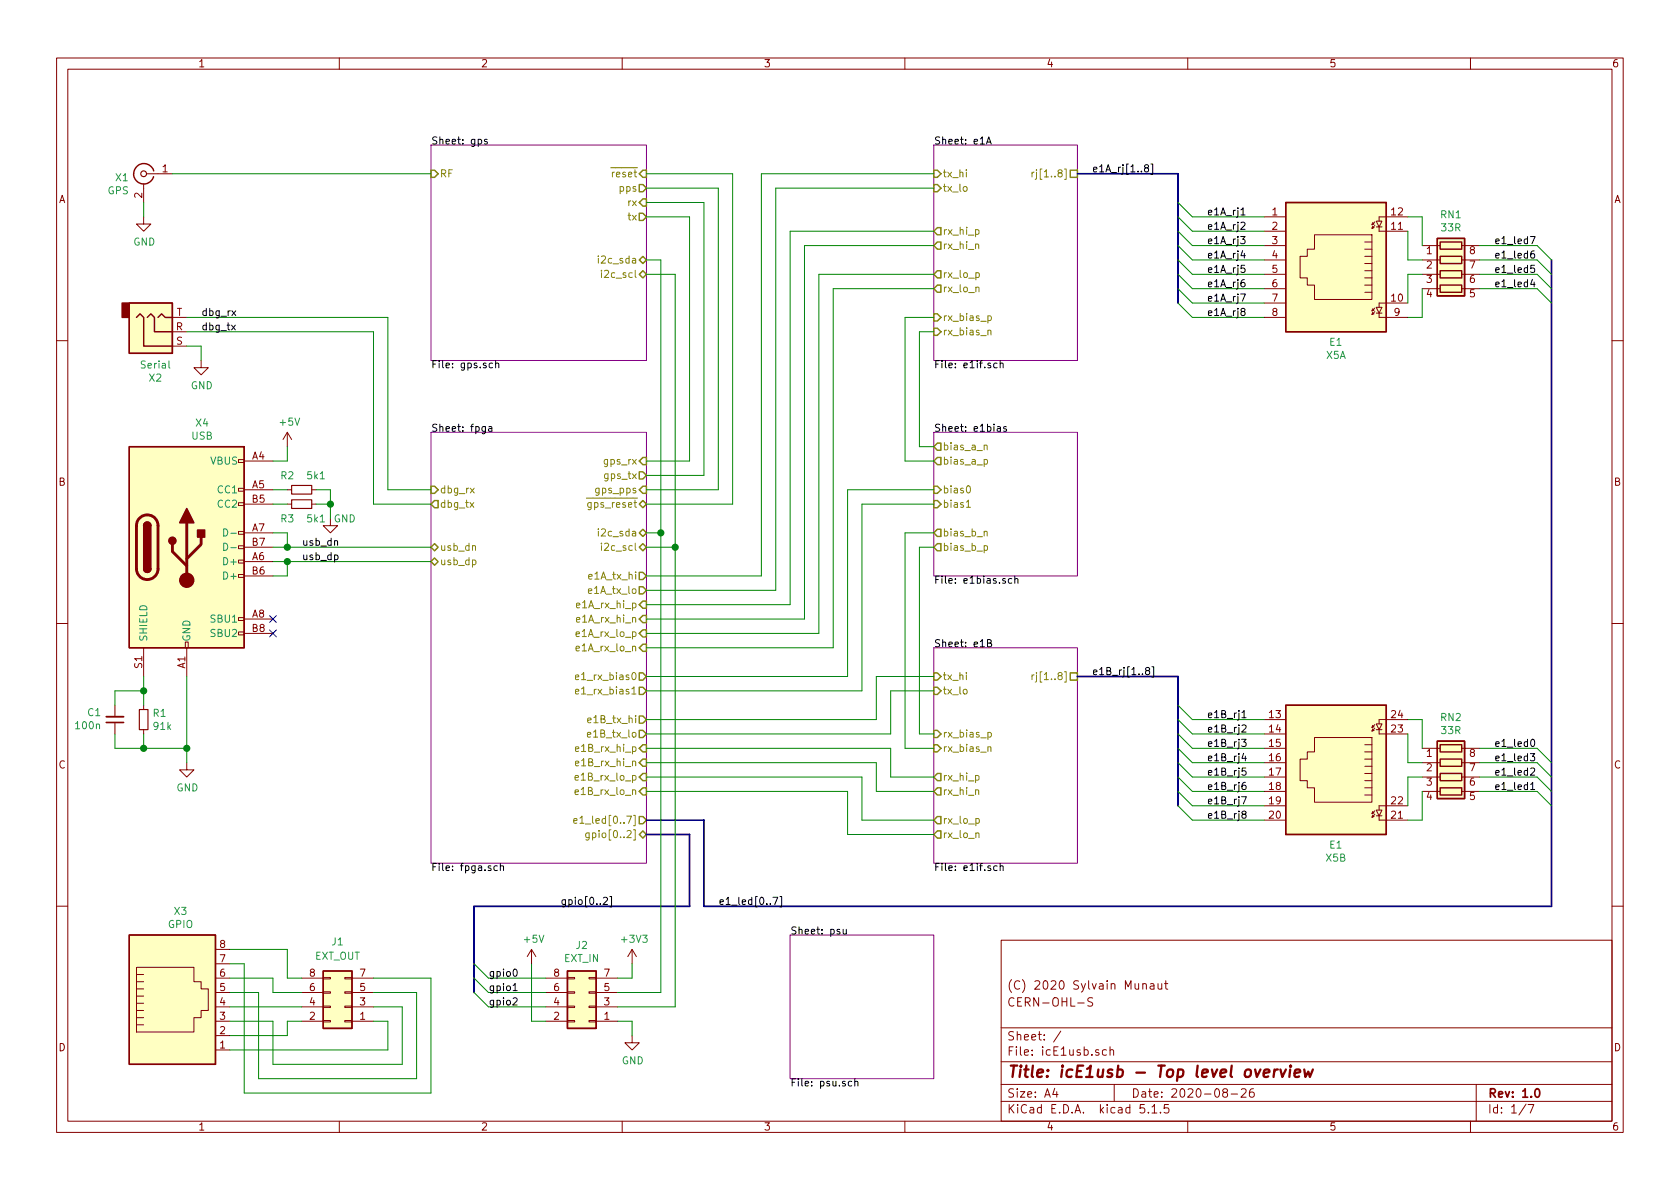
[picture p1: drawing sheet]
EESchema Schematic File Version 4
EELAYER 30 0
EELAYER END
$Descr A4 11693 8268
encoding utf-8
Sheet 1 7
Title "icE1usb - Top level overview"
Date "2020-08-26"
Rev "1.0"
Comp ""
Comment1 "CERN-OHL-S"
Comment2 "(C) 2020 Sylvain Munaut"
Comment3 ""
Comment4 ""
$EndDescr
$Sheet
S 3000 3000 1500 3000
U 5F1321E5
F0 "fpga" 50
F1 "fpga.sch" 50
F2 "e1A_tx_hi" O R 4500 4000 50 
F3 "e1A_tx_lo" O R 4500 4100 50 
F4 "e1B_tx_hi" O R 4500 5000 50 
F5 "e1B_tx_lo" O R 4500 5100 50 
F6 "e1A_rx_hi_p" I R 4500 4200 50 
F7 "e1A_rx_hi_n" I R 4500 4300 50 
F8 "e1A_rx_lo_p" I R 4500 4400 50 
F9 "e1A_rx_lo_n" I R 4500 4500 50 
F10 "e1B_rx_hi_p" I R 4500 5200 50 
F11 "e1B_rx_hi_n" I R 4500 5300 50 
F12 "e1B_rx_lo_p" I R 4500 5400 50 
F13 "e1B_rx_lo_n" I R 4500 5500 50 
F14 "e1_rx_bias0" O R 4500 4700 50 
F15 "e1_rx_bias1" O R 4500 4800 50 
F16 "dbg_tx" O L 3000 3500 50 
F17 "dbg_rx" I L 3000 3400 50 
F18 "usb_dp" B L 3000 3900 50 
F19 "usb_dn" B L 3000 3800 50 
F20 "gps_pps" I R 4500 3400 50 
F21 "i2c_sda" B R 4500 3700 50 
F22 "i2c_scl" B R 4500 3800 50 
F23 "gps_rx" I R 4500 3200 50 
F24 "gps_tx" O R 4500 3300 50 
F25 "~gps_reset" T R 4500 3500 50 
F26 "gpio[0..2]" B R 4500 5800 50 
F27 "e1_led[0..7]" O R 4500 5700 50 
$EndSheet
$Comp
L Connector:USB_C_Receptacle_USB2.0 X4
U 1 1
P 1300 3800
F 0 "X4" H 1407 4667 50  0000 C CNN
F 1 "USB" H 1407 4576 50  0000 C CNN
F 2 "s47-conn:USB_C_Receptacle_HRO_TYPE-C-31-M-12" H 1450 3800 50  0001 C CNN
F 3 "https://www.usb.org/sites/default/files/documents/usb_type-c.zip" H 1450 3800 50  0001 C CNN
F 4 "HRO_TYPE-C-31-M-12" H 1300 3800 50  0001 C CNN "MPN"
	1    1300 3800
	1    0    0    -1  
$EndComp
$Comp
L s47-conn:AMPHENOL_RJHSE508102 X5
U 1 1
P 9300 1800
F 0 "X5" H 9300 2467 50  0000 C CNN
F 1 "E1" H 9300 2376 50  0000 C CNN
F 2 "Connector_RJ:RJ45_Amphenol_RJHSE538X-02" H 9400 1800 50  0001 C CNN
F 3 "https://cdn.amphenol-icc.com/media/wysiwyg/files/drawing/rjhsex08x02.pdf" H 9400 1800 50  0001 C CNN
F 4 "AMPHENOL RJHSE508102" H 9300 1800 50  0001 C CNN "MPN"
	1    9300 1800
	-1   0    0    1   
$EndComp
$Sheet
S 6500 1000 1000 1500
U 5F275ED4
F0 "e1A" 50
F1 "e1if.sch" 50
F2 "rj[1..8]" U R 7500 1200 50 
F3 "tx_hi" I L 6500 1200 50 
F4 "tx_lo" I L 6500 1300 50 
F5 "rx_lo_p" O L 6500 1900 50 
F6 "rx_lo_n" O L 6500 2000 50 
F7 "rx_hi_p" O L 6500 1600 50 
F8 "rx_hi_n" O L 6500 1700 50 
F9 "rx_bias_p" I L 6500 2200 50 
F10 "rx_bias_n" I L 6500 2300 50 
$EndSheet
$Sheet
S 3000 1000 1500 1500
U 5F27E0F4
F0 "gps" 50
F1 "gps.sch" 50
F2 "RF" I L 3000 1200 50 
F3 "i2c_sda" B R 4500 1800 50 
F4 "i2c_scl" B R 4500 1900 50 
F5 "rx" I R 4500 1400 50 
F6 "tx" O R 4500 1500 50 
F7 "~reset" I R 4500 1200 50 
F8 "pps" O R 4500 1300 50 
$EndSheet
$Comp
L s47-conn:AMPHENOL_RJHSE508102 X5
U 2 1
P 9300 5300
F 0 "X5" H 9300 5967 50  0000 C CNN
F 1 "E1" H 9300 5876 50  0000 C CNN
F 2 "Connector_RJ:RJ45_Amphenol_RJHSE538X-02" H 9400 5300 50  0001 C CNN
F 3 "https://cdn.amphenol-icc.com/media/wysiwyg/files/drawing/rjhsex08x02.pdf" H 9400 5300 50  0001 C CNN
F 4 "AMPHENOL RJHSE508102" H 9300 5300 50  0001 C CNN "MPN"
	2    9300 5300
	-1   0    0    1   
$EndComp
Entry Wire Line
	10700 1700 10800 1800
Entry Wire Line
	10700 2000 10800 2100
Entry Wire Line
	10700 5300 10800 5400
Entry Wire Line
	10700 5400 10800 5500
Wire Bus Line
	8200 4700 7500 4700
Wire Bus Line
	8200 1200 7500 1200
Entry Wire Line
	8200 2100 8300 2200
Entry Wire Line
	8200 2000 8300 2100
Entry Wire Line
	8200 1900 8300 2000
Entry Wire Line
	8200 1800 8300 1900
Entry Wire Line
	8200 1700 8300 1800
Entry Wire Line
	8200 1600 8300 1700
Entry Wire Line
	8200 1500 8300 1600
Entry Wire Line
	8200 1400 8300 1500
Entry Wire Line
	8200 5600 8300 5700
Entry Wire Line
	8200 5500 8300 5600
Entry Wire Line
	8200 5400 8300 5500
Entry Wire Line
	8200 5300 8300 5400
Entry Wire Line
	8200 5200 8300 5300
Entry Wire Line
	8200 5100 8300 5200
Entry Wire Line
	8200 5000 8300 5100
Entry Wire Line
	8200 4900 8300 5000
Wire Wire Line
	8300 5000 8800 5000
Wire Wire Line
	8300 5100 8800 5100
Wire Wire Line
	8300 5200 8800 5200
Wire Wire Line
	8300 5300 8800 5300
Wire Wire Line
	8300 5400 8800 5400
Wire Wire Line
	8300 5500 8800 5500
Wire Wire Line
	8300 5600 8800 5600
Wire Wire Line
	8300 5700 8800 5700
Wire Wire Line
	8300 2200 8800 2200
Wire Wire Line
	8300 2100 8800 2100
Wire Wire Line
	8300 2000 8800 2000
Wire Wire Line
	8300 1900 8800 1900
Wire Wire Line
	8300 1800 8800 1800
Wire Wire Line
	8300 1700 8800 1700
Wire Wire Line
	8300 1600 8800 1600
Wire Wire Line
	8300 1500 8800 1500
Text Label 10400 5200 0    50   ~ 0
e1_led0
Text Label 10400 5500 0    50   ~ 0
e1_led1
Text Label 10400 1800 0    50   ~ 0
e1_led6
Text Label 8400 1500 0    50   ~ 0
e1A_rj1
Text Label 8400 1600 0    50   ~ 0
e1A_rj2
Text Label 8400 1700 0    50   ~ 0
e1A_rj3
Text Label 8400 1800 0    50   ~ 0
e1A_rj4
Text Label 8400 1900 0    50   ~ 0
e1A_rj5
Text Label 8400 2000 0    50   ~ 0
e1A_rj6
Text Label 8400 2100 0    50   ~ 0
e1A_rj7
Text Label 8400 2200 0    50   ~ 0
e1A_rj8
Text Label 7600 4700 0    50   ~ 0
e1B_rj[1..8]
Text Label 8400 5000 0    50   ~ 0
e1B_rj1
Text Label 8400 5100 0    50   ~ 0
e1B_rj2
Text Label 8400 5200 0    50   ~ 0
e1B_rj3
Text Label 8400 5300 0    50   ~ 0
e1B_rj4
Text Label 8400 5400 0    50   ~ 0
e1B_rj5
Text Label 8400 5500 0    50   ~ 0
e1B_rj6
Text Label 8400 5600 0    50   ~ 0
e1B_rj7
Text Label 8400 5700 0    50   ~ 0
e1B_rj8
Text Label 7600 1200 0    50   ~ 0
e1A_rj[1..8]
Wire Wire Line
	1900 3700 2000 3700
Wire Wire Line
	2000 3700 2000 3800
Wire Wire Line
	2000 3800 1900 3800
Wire Wire Line
	1900 3900 2000 3900
Wire Wire Line
	2000 3900 2000 4000
Wire Wire Line
	2000 4000 1900 4000
$Comp
L power:+5V #PWR04
U 1 1
P 2000 3100
F 0 "#PWR04" H 2000 2950 50  0001 C CNN
F 1 "+5V" H 2015 3273 50  0000 C CNN
F 2 "" H 2000 3100 50  0001 C CNN
F 3 "" H 2000 3100 50  0001 C CNN
	1    2000 3100
	1    0    0    -1  
$EndComp
Wire Wire Line
	2000 3100 2000 3200
Wire Wire Line
	2000 3200 1900 3200
$Comp
L power:GND #PWR02
U 1 1
P 1300 5300
F 0 "#PWR02" H 1300 5050 50  0001 C CNN
F 1 "GND" H 1305 5127 50  0000 C CNN
F 2 "" H 1300 5300 50  0001 C CNN
F 3 "" H 1300 5300 50  0001 C CNN
	1    1300 5300
	1    0    0    -1  
$EndComp
$Comp
L Device:R_Small R1
U 1 1
P 1000 5000
F 0 "R1" H 1059 5046 50  0000 L CNN
F 1 "91k" H 1059 4955 50  0000 L CNN
F 2 "Resistor_SMD:R_0603_1608Metric" H 1000 5000 50  0001 C CNN
F 3 "~" H 1000 5000 50  0001 C CNN
	1    1000 5000
	1    0    0    -1  
$EndComp
$Comp
L Device:C_Small C1
U 1 1
P 800 5000
F 0 "C1" H 708 4954 50  0000 R CNN
F 1 "100n" H 708 5045 50  0000 R CNN
F 2 "Capacitor_SMD:C_0603_1608Metric" H 800 5000 50  0001 C CNN
F 3 "~" H 800 5000 50  0001 C CNN
	1    800  5000
	1    0    0    1   
$EndComp
Wire Wire Line
	1300 4700 1300 5200
Wire Wire Line
	1000 4700 1000 4800
Wire Wire Line
	800  4900 800  4800
Wire Wire Line
	800  4800 1000 4800
Connection ~ 1000 4800
Wire Wire Line
	1000 4800 1000 4900
Wire Wire Line
	800  5100 800  5200
Wire Wire Line
	800  5200 1000 5200
Wire Wire Line
	1000 5200 1000 5100
Wire Wire Line
	1000 5200 1300 5200
Connection ~ 1000 5200
Connection ~ 1300 5200
Wire Wire Line
	1300 5200 1300 5300
$Comp
L power:GND #PWR05
U 1 1
P 2300 3600
F 0 "#PWR05" H 2300 3350 50  0001 C CNN
F 1 "GND" H 2400 3600 50  0000 C CNN
F 2 "" H 2300 3600 50  0001 C CNN
F 3 "" H 2300 3600 50  0001 C CNN
	1    2300 3600
	1    0    0    -1  
$EndComp
Wire Wire Line
	2200 3500 2300 3500
Wire Wire Line
	2300 3500 2300 3600
Wire Wire Line
	2200 3400 2300 3400
Wire Wire Line
	2300 3400 2300 3500
Connection ~ 2300 3500
Wire Wire Line
	2000 3400 1900 3400
Wire Wire Line
	2000 3500 1900 3500
$Comp
L Device:R_Small R2
U 1 1
P 2100 3400
F 0 "R2" V 2000 3300 50  0000 C CNN
F 1 "5k1" V 2000 3500 50  0000 C CNN
F 2 "Resistor_SMD:R_0603_1608Metric" H 2100 3400 50  0001 C CNN
F 3 "~" H 2100 3400 50  0001 C CNN
	1    2100 3400
	0    1    1    0   
$EndComp
$Comp
L Device:R_Small R3
U 1 1
P 2100 3500
F 0 "R3" V 2200 3400 50  0000 C CNN
F 1 "5k1" V 2200 3600 50  0000 C CNN
F 2 "Resistor_SMD:R_0603_1608Metric" H 2100 3500 50  0001 C CNN
F 3 "~" H 2100 3500 50  0001 C CNN
	1    2100 3500
	0    1    1    0   
$EndComp
Connection ~ 2000 3800
Connection ~ 2000 3900
$Comp
L Connector:Conn_Coaxial X1
U 1 1
P 1000 1200
AR Path="/5F2D90EA" Ref="X1"  Part="1" 
AR Path="/5F27E0F4/5F2D90EA" Ref="X?"  Part="1" 
F 0 "X1" H 1100 1175 50  0000 L CNN
F 1 "GPS" H 1100 1084 50  0000 L CNN
F 2 "s47-conn:SMA_TEConnectivity_619540-1_Horizontal" H 1000 1200 50  0001 C CNN
F 3 " ~" H 1000 1200 50  0001 C CNN
F 4 "TEConnectivity 619540-1" H 1000 1200 50  0001 C CNN "MPN"
	1    1000 1200
	-1   0    0    -1  
$EndComp
$Comp
L power:GND #PWR01
U 1 1
P 1000 1500
F 0 "#PWR01" H 1000 1250 50  0001 C CNN
F 1 "GND" H 1005 1327 50  0000 C CNN
F 2 "" H 1000 1500 50  0001 C CNN
F 3 "" H 1000 1500 50  0001 C CNN
	1    1000 1500
	1    0    0    -1  
$EndComp
Wire Wire Line
	1000 1400 1000 1500
$Comp
L Connector:AudioJack3 X2
U 1 1
P 1100 2300
AR Path="/5F33C437" Ref="X2"  Part="1" 
AR Path="/5F1321E5/5F33C437" Ref="X?"  Part="1" 
F 0 "X2" H 1082 2625 50  0000 C CNN
F 1 "Serial" H 1082 2534 50  0000 C CNN
F 2 "s47-conn:Jack_2.5mm_CUI_SJ-2523-SMT_Horizontal" H 1100 2300 50  0001 C CNN
F 3 "~" H 1100 2300 50  0001 C CNN
F 4 "CUI SJ-2523-SMT" H 1100 2300 50  0001 C CNN "MPN"
	1    1100 2300
	1    0    0    1   
$EndComp
$Comp
L power:GND #PWR03
U 1 1
P 1400 2500
F 0 "#PWR03" H 1400 2250 50  0001 C CNN
F 1 "GND" H 1405 2327 50  0000 C CNN
F 2 "" H 1400 2500 50  0001 C CNN
F 3 "" H 1400 2500 50  0001 C CNN
	1    1400 2500
	1    0    0    -1  
$EndComp
Wire Wire Line
	1300 2400 1400 2400
Wire Wire Line
	1400 2400 1400 2500
Text Label 1400 2300 0    50   ~ 0
dbg_tx
Text Label 1400 2200 0    50   ~ 0
dbg_rx
Text Label 2100 3900 0    50   ~ 0
usb_dp
Text Label 2100 3800 0    50   ~ 0
usb_dn
Entry Wire Line
	10700 1800 10800 1900
Entry Wire Line
	10700 5200 10800 5300
Text Label 10400 2000 0    50   ~ 0
e1_led4
Text Label 10400 1900 0    50   ~ 0
e1_led5
Text Label 10400 5400 0    50   ~ 0
e1_led2
Wire Wire Line
	10700 1700 10300 1700
Wire Wire Line
	9900 1500 9800 1500
Wire Wire Line
	9900 5000 9800 5000
Wire Wire Line
	10300 5200 10700 5200
Entry Wire Line
	10700 1900 10800 2000
Entry Wire Line
	10700 5500 10800 5600
Wire Wire Line
	10700 1900 10300 1900
Wire Wire Line
	9800 1900 9800 2100
Text Label 10400 5300 0    50   ~ 0
e1_led3
Text Label 10400 1700 0    50   ~ 0
e1_led7
$Comp
L Device:R_Pack04 RN1
U 1 1
P 10100 1900
F 0 "RN1" V 9683 1900 50  0000 C CNN
F 1 "33R" V 9774 1900 50  0000 C CNN
F 2 "Resistor_SMD:R_Array_Convex_4x0603" V 10375 1900 50  0001 C CNN
F 3 "~" H 10100 1900 50  0001 C CNN
	1    10100 1900
	0    1    1    0   
$EndComp
$Comp
L Device:R_Pack04 RN2
U 1 1
P 10100 5400
F 0 "RN2" V 9683 5400 50  0000 C CNN
F 1 "33R" V 9774 5400 50  0000 C CNN
F 2 "Resistor_SMD:R_Array_Convex_4x0603" V 10375 5400 50  0001 C CNN
F 3 "~" H 10100 5400 50  0001 C CNN
	1    10100 5400
	0    1    1    0   
$EndComp
Wire Wire Line
	9800 1600 9800 1800
Wire Wire Line
	9800 1800 9900 1800
Wire Wire Line
	9900 1500 9900 1700
Wire Wire Line
	9800 1900 9900 1900
Wire Wire Line
	9800 2200 9900 2200
Wire Wire Line
	9900 2200 9900 2000
Wire Wire Line
	10700 1800 10300 1800
Wire Wire Line
	10300 2000 10700 2000
Wire Wire Line
	10700 5300 10300 5300
Wire Wire Line
	10700 5400 10300 5400
Wire Wire Line
	10700 5500 10300 5500
Wire Wire Line
	9800 5300 9900 5300
Wire Wire Line
	9800 5100 9800 5300
Wire Wire Line
	9800 5400 9900 5400
Wire Wire Line
	9800 5400 9800 5600
Wire Wire Line
	9800 5700 9900 5700
Wire Wire Line
	9900 5700 9900 5500
Wire Wire Line
	9900 5000 9900 5200
$Sheet
S 6500 3000 1000 1000
U 5F6ACE9B
F0 "e1bias" 50
F1 "e1bias.sch" 50
F2 "bias0" I L 6500 3400 50 
F3 "bias1" I L 6500 3500 50 
F4 "bias_a_p" O L 6500 3200 50 
F5 "bias_a_n" O L 6500 3100 50 
F6 "bias_b_p" O L 6500 3800 50 
F7 "bias_b_n" O L 6500 3700 50 
$EndSheet
$Comp
L Connector:RJ45 X3
U 1 1
P 1200 7000
F 0 "X3" H 1257 7667 50  0000 C CNN
F 1 "GPIO" H 1257 7576 50  0000 C CNN
F 2 "Connector_RJ:RJ45_Amphenol_RJHSE5380" V 1200 7025 50  0001 C CNN
F 3 "~" V 1200 7025 50  0001 C CNN
F 4 "Amphenol RJHSE5080" H 1200 7000 50  0001 C CNN "MPN"
	1    1200 7000
	1    0    0    -1  
$EndComp
$Comp
L power:GND #PWR08
U 1 1
P 4400 7200
F 0 "#PWR08" H 4400 6950 50  0001 C CNN
F 1 "GND" H 4405 7027 50  0000 C CNN
F 2 "" H 4400 7200 50  0001 C CNN
F 3 "" H 4400 7200 50  0001 C CNN
	1    4400 7200
	1    0    0    -1  
$EndComp
Wire Wire Line
	4300 6900 4600 6900
Wire Wire Line
	4300 7000 4700 7000
$Comp
L power:+3V3 #PWR07
U 1 1
P 4400 6700
F 0 "#PWR07" H 4400 6550 50  0001 C CNN
F 1 "+3V3" H 4415 6873 50  0000 C CNN
F 2 "" H 4400 6700 50  0001 C CNN
F 3 "" H 4400 6700 50  0001 C CNN
	1    4400 6700
	1    0    0    -1  
$EndComp
Wire Wire Line
	4400 6700 4400 6800
Wire Wire Line
	4400 6800 4300 6800
Wire Wire Line
	4300 7100 4400 7100
Wire Wire Line
	4400 7100 4400 7200
Wire Wire Line
	4500 3700 4600 3700
Wire Wire Line
	4600 3700 4600 1800
Wire Wire Line
	4600 1800 4500 1800
Wire Wire Line
	4600 3700 4600 6900
Connection ~ 4600 3700
Wire Wire Line
	4700 7000 4700 3800
Wire Wire Line
	4700 1900 4500 1900
Wire Wire Line
	4500 3800 4700 3800
Connection ~ 4700 3800
Wire Wire Line
	4700 3800 4700 1900
Wire Wire Line
	4500 3200 4800 3200
Wire Wire Line
	4800 3200 4800 1500
Wire Wire Line
	4800 1500 4500 1500
Wire Wire Line
	4500 3300 4900 3300
Wire Wire Line
	4900 3300 4900 1400
Wire Wire Line
	4900 1400 4500 1400
Wire Wire Line
	4500 1300 5000 1300
Wire Wire Line
	5000 1300 5000 3400
Wire Wire Line
	5000 3400 4500 3400
Wire Wire Line
	4500 3500 5100 3500
Wire Wire Line
	5100 3500 5100 1200
Wire Wire Line
	5100 1200 4500 1200
Wire Wire Line
	4500 4000 5300 4000
Wire Wire Line
	5300 4000 5300 1200
Wire Wire Line
	5300 1200 6500 1200
Wire Wire Line
	6500 1300 5400 1300
Wire Wire Line
	5400 1300 5400 4100
Wire Wire Line
	5400 4100 4500 4100
Wire Wire Line
	4500 4200 5500 4200
Wire Wire Line
	5500 4200 5500 1600
Wire Wire Line
	5500 1600 6500 1600
Wire Wire Line
	4500 4300 5600 4300
Wire Wire Line
	5600 4300 5600 1700
Wire Wire Line
	5600 1700 6500 1700
Wire Wire Line
	6500 1900 5700 1900
Wire Wire Line
	5700 1900 5700 4400
Wire Wire Line
	5700 4400 4500 4400
Wire Wire Line
	6500 2000 5800 2000
Wire Wire Line
	5800 2000 5800 4500
Wire Wire Line
	5800 4500 4500 4500
Wire Wire Line
	6500 2300 6400 2300
Wire Wire Line
	6400 2300 6400 3100
Wire Wire Line
	6400 3100 6500 3100
Wire Wire Line
	6500 3200 6300 3200
Wire Wire Line
	6300 3200 6300 2200
Wire Wire Line
	6300 2200 6500 2200
Text Label 3400 6800 0    50   ~ 0
gpio0
Text Label 3400 6900 0    50   ~ 0
gpio1
Text Label 3400 7000 0    50   ~ 0
gpio2
Wire Bus Line
	4500 5800 4800 5800
Wire Bus Line
	4800 5800 4800 6300
Wire Bus Line
	4800 6300 3300 6300
Entry Wire Line
	3300 6700 3400 6800
Entry Wire Line
	3300 6800 3400 6900
Entry Wire Line
	3300 6900 3400 7000
Wire Bus Line
	4500 5700 4900 5700
Wire Bus Line
	4900 5700 4900 6300
Wire Bus Line
	4900 6300 10800 6300
Wire Wire Line
	4500 4700 5900 4700
Wire Wire Line
	5900 4700 5900 3400
Wire Wire Line
	5900 3400 6500 3400
Wire Wire Line
	4500 4800 6000 4800
Wire Wire Line
	6000 4800 6000 3500
Wire Wire Line
	6000 3500 6500 3500
$Sheet
S 5500 6500 1000 1000
U 5F2D7F29
F0 "psu" 50
F1 "psu.sch" 50
$EndSheet
$Sheet
S 6500 4500 1000 1500
U 5F276580
F0 "e1B" 50
F1 "e1if.sch" 50
F2 "rj[1..8]" U R 7500 4700 50 
F3 "tx_hi" I L 6500 4700 50 
F4 "tx_lo" I L 6500 4800 50 
F5 "rx_lo_p" O L 6500 5700 50 
F6 "rx_lo_n" O L 6500 5800 50 
F7 "rx_hi_p" O L 6500 5400 50 
F8 "rx_hi_n" O L 6500 5500 50 
F9 "rx_bias_p" I L 6500 5100 50 
F10 "rx_bias_n" I L 6500 5200 50 
$EndSheet
Wire Wire Line
	6400 3800 6500 3800
Wire Wire Line
	6300 3700 6500 3700
Wire Wire Line
	6500 4700 6100 4700
Wire Wire Line
	6100 4700 6100 5000
Wire Wire Line
	6100 5000 4500 5000
Wire Wire Line
	6500 4800 6200 4800
Wire Wire Line
	6200 4800 6200 5100
Wire Wire Line
	6200 5100 4500 5100
Wire Wire Line
	6400 3800 6400 5100
Wire Wire Line
	6400 5100 6500 5100
Wire Wire Line
	6500 5200 6300 5200
Wire Wire Line
	6300 5200 6300 3700
Wire Wire Line
	4500 5200 6200 5200
Wire Wire Line
	6200 5200 6200 5400
Wire Wire Line
	6200 5400 6500 5400
Wire Wire Line
	6500 5500 6100 5500
Wire Wire Line
	6100 5500 6100 5300
Wire Wire Line
	6100 5300 4500 5300
Wire Wire Line
	4500 5400 6000 5400
Wire Wire Line
	6000 5400 6000 5700
Wire Wire Line
	6000 5700 6500 5700
Wire Wire Line
	6500 5800 5900 5800
Wire Wire Line
	5900 5800 5900 5500
Wire Wire Line
	5900 5500 4500 5500
Wire Wire Line
	2000 3800 3000 3800
Wire Wire Line
	2000 3900 3000 3900
NoConn ~ 1900 4300
NoConn ~ 1900 4400
Wire Wire Line
	2700 2200 2700 3400
Wire Wire Line
	2700 3400 3000 3400
Wire Wire Line
	1300 2200 2700 2200
Wire Wire Line
	3000 3500 2600 3500
Wire Wire Line
	2600 3500 2600 2300
Wire Wire Line
	1300 2300 2600 2300
Wire Wire Line
	1200 1200 3000 1200
Wire Wire Line
	3800 6800 3400 6800
Wire Wire Line
	3800 6900 3400 6900
Wire Wire Line
	3800 7000 3400 7000
$Comp
L Connector_Generic:Conn_02x04_Odd_Even J2
U 1 1
P 4100 7000
F 0 "J2" H 4150 6575 50  0000 C CNN
F 1 "EXT_IN" H 4150 6666 50  0000 C CNN
F 2 "Connector_PinHeader_2.54mm:PinHeader_2x04_P2.54mm_Vertical" H 4100 7000 50  0001 C CNN
F 3 "~" H 4100 7000 50  0001 C CNN
	1    4100 7000
	-1   0    0    1   
$EndComp
$Comp
L Connector_Generic:Conn_02x04_Odd_Even J1
U 1 1
P 2400 7000
F 0 "J1" H 2450 6550 50  0000 C CNN
F 1 "EXT_OUT" H 2450 6650 50  0000 C CNN
F 2 "Connector_PinHeader_2.54mm:PinHeader_2x04_P2.54mm_Vertical" H 2400 7000 50  0001 C CNN
F 3 "~" H 2400 7000 50  0001 C CNN
	1    2400 7000
	-1   0    0    1   
$EndComp
Wire Wire Line
	1600 7200 2000 7200
Wire Wire Line
	2000 7200 2000 7100
Wire Wire Line
	2000 7100 2100 7100
Wire Wire Line
	1600 7000 2100 7000
Wire Wire Line
	1600 6800 1900 6800
Wire Wire Line
	1900 6800 1900 6900
Wire Wire Line
	1900 6900 2100 6900
Wire Wire Line
	1600 6600 2000 6600
Wire Wire Line
	2000 6600 2000 6800
Wire Wire Line
	2000 6800 2100 6800
Wire Wire Line
	1600 7300 2700 7300
Wire Wire Line
	2700 7300 2700 7100
Wire Wire Line
	2700 7100 2600 7100
Wire Wire Line
	1600 7100 1900 7100
Wire Wire Line
	1900 7100 1900 7400
Wire Wire Line
	1900 7400 2800 7400
Wire Wire Line
	2800 7400 2800 7000
Wire Wire Line
	2800 7000 2600 7000
Wire Wire Line
	1600 6900 1800 6900
Wire Wire Line
	1800 6900 1800 7500
Wire Wire Line
	1800 7500 2900 7500
Wire Wire Line
	2900 7500 2900 6900
Wire Wire Line
	2900 6900 2600 6900
Wire Wire Line
	1600 6700 1700 6700
Wire Wire Line
	1700 6700 1700 7600
Wire Wire Line
	1700 7600 3000 7600
Wire Wire Line
	3000 7600 3000 6800
Wire Wire Line
	3000 6800 2600 6800
Text Label 5000 6300 0    50   ~ 0
e1_led[0..7]
Text Label 3900 6300 0    50   ~ 0
gpio[0..2]
$Comp
L power:+5V #PWR06
U 1 1
P 3700 6700
F 0 "#PWR06" H 3700 6550 50  0001 C CNN
F 1 "+5V" H 3715 6873 50  0000 C CNN
F 2 "" H 3700 6700 50  0001 C CNN
F 3 "" H 3700 6700 50  0001 C CNN
	1    3700 6700
	1    0    0    -1  
$EndComp
Wire Wire Line
	3800 7100 3700 7100
Wire Wire Line
	3700 7100 3700 6700
Wire Bus Line
	3300 6300 3300 6900
Wire Bus Line
	10800 1800 10800 6300
Wire Bus Line
	8200 4700 8200 5600
Wire Bus Line
	8200 1200 8200 2100
$EndSCHEMATC
